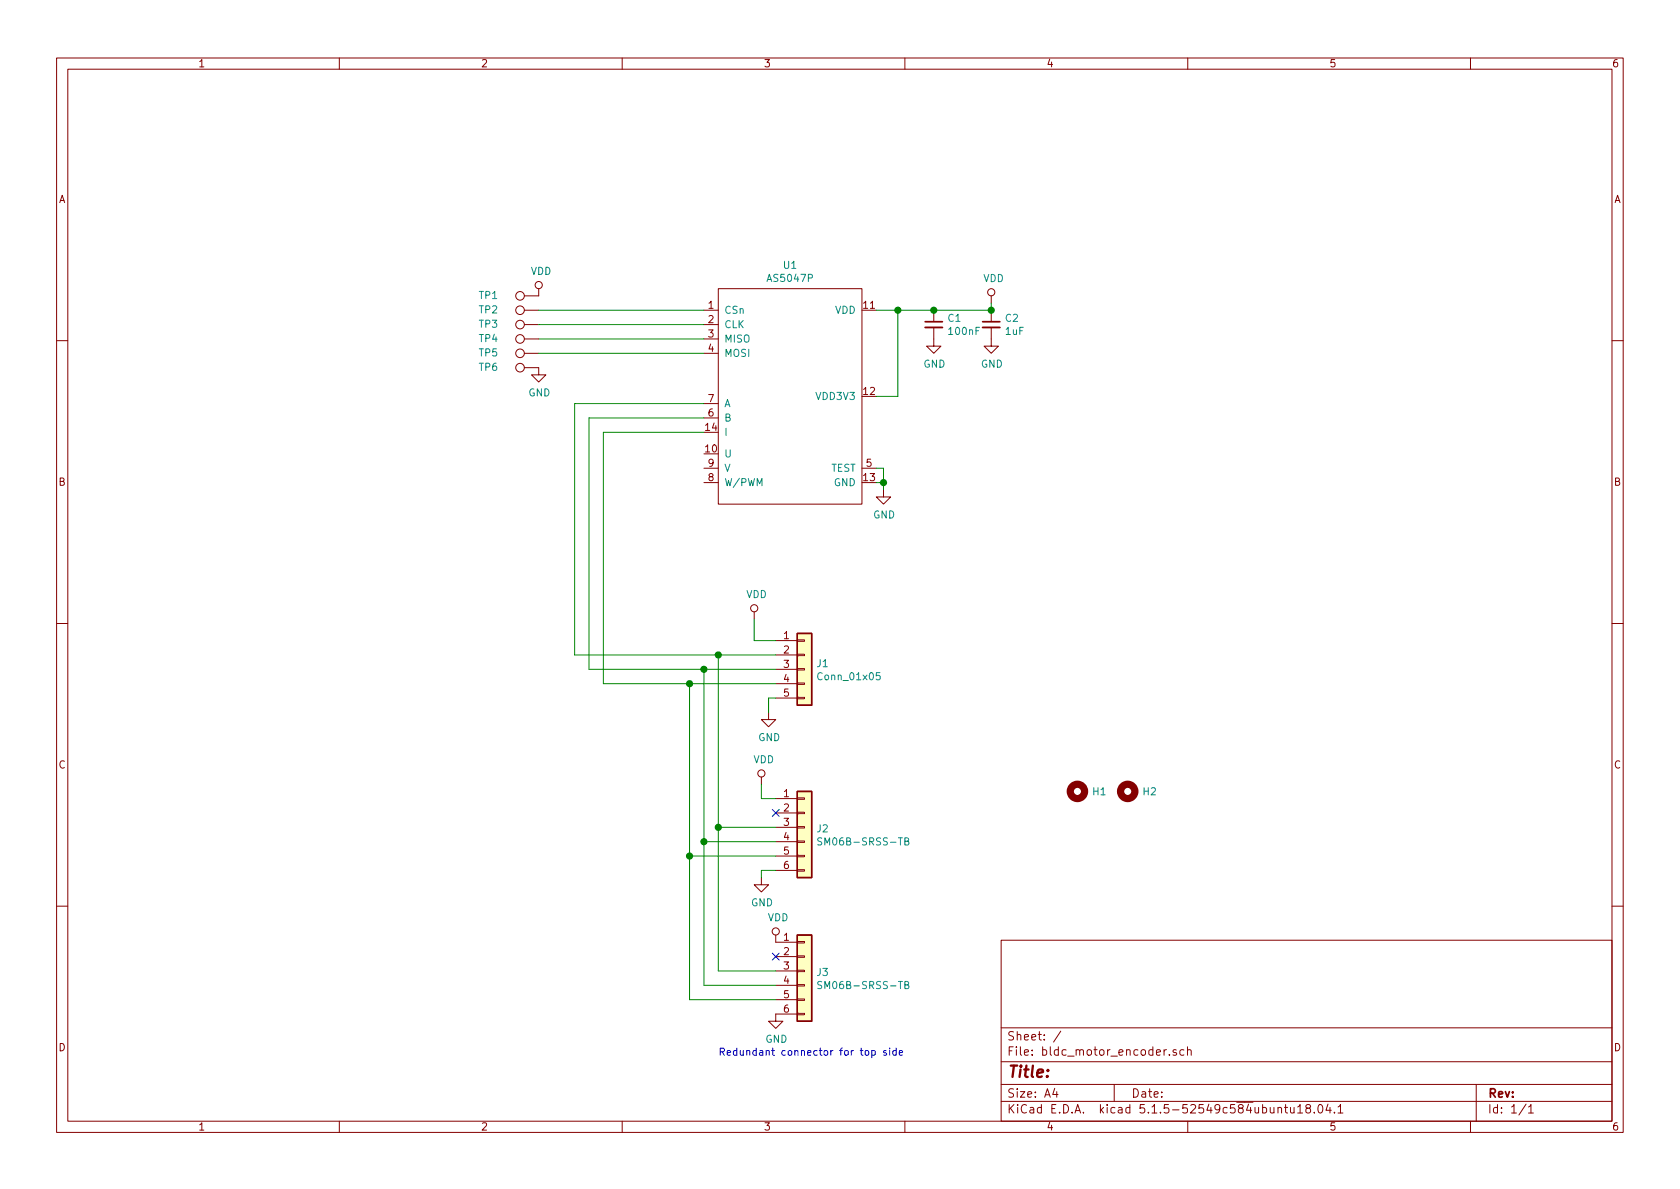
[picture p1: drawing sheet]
EESchema Schematic File Version 4
EELAYER 30 0
EELAYER END
$Descr A4 11693 8268
encoding utf-8
Sheet 1 1
Title ""
Date ""
Rev ""
Comp ""
Comment1 ""
Comment2 ""
Comment3 ""
Comment4 ""
$EndDescr
$Comp
L bldc_motor_ctrl:AS5047P U1
U 1 1
P 5000 2000
F 0 "U1" H 5500 2165 50  0000 C CNN
F 1 "AS5047P" H 5500 2074 50  0000 C CNN
F 2 "Package_SO:TSSOP-14_4.4x5mm_P0.65mm" H 5000 2000 50  0001 C CNN
F 3 "" H 5000 2000 50  0001 C CNN
	1    5000 2000
	1    0    0    -1  
$EndComp
$Comp
L Device:C_Small C1
U 1 1
P 6500 2250
F 0 "C1" H 6592 2296 50  0000 L CNN
F 1 "100nF" H 6592 2205 50  0000 L CNN
F 2 "Capacitor_SMD:C_0402_1005Metric" H 6500 2250 50  0001 C CNN
F 3 "~" H 6500 2250 50  0001 C CNN
	1    6500 2250
	1    0    0    -1  
$EndComp
$Comp
L power:GND #PWR06
U 1 1
P 6150 3400
F 0 "#PWR06" H 6150 3150 50  0001 C CNN
F 1 "GND" H 6155 3227 50  0000 C CNN
F 2 "" H 6150 3400 50  0001 C CNN
F 3 "" H 6150 3400 50  0001 C CNN
	1    6150 3400
	1    0    0    -1  
$EndComp
$Comp
L power:VDD #PWR02
U 1 1
P 6900 2100
F 0 "#PWR02" H 6900 1950 50  0001 C CNN
F 1 "VDD" H 6917 2273 50  0000 C CNN
F 2 "" H 6900 2100 50  0001 C CNN
F 3 "" H 6900 2100 50  0001 C CNN
	1    6900 2100
	1    0    0    -1  
$EndComp
$Comp
L Device:C_Small C2
U 1 1
P 6900 2250
F 0 "C2" H 6992 2296 50  0000 L CNN
F 1 "1uF" H 6992 2205 50  0000 L CNN
F 2 "Capacitor_SMD:C_0402_1005Metric" H 6900 2250 50  0001 C CNN
F 3 "~" H 6900 2250 50  0001 C CNN
	1    6900 2250
	1    0    0    -1  
$EndComp
Wire Wire Line
	6900 2150 6500 2150
Connection ~ 6500 2150
Wire Wire Line
	6500 2150 6250 2150
Wire Wire Line
	6900 2100 6900 2150
Connection ~ 6900 2150
$Comp
L power:GND #PWR03
U 1 1
P 6500 2350
F 0 "#PWR03" H 6500 2100 50  0001 C CNN
F 1 "GND" H 6505 2177 50  0000 C CNN
F 2 "" H 6500 2350 50  0001 C CNN
F 3 "" H 6500 2350 50  0001 C CNN
	1    6500 2350
	1    0    0    -1  
$EndComp
$Comp
L power:GND #PWR04
U 1 1
P 6900 2350
F 0 "#PWR04" H 6900 2100 50  0001 C CNN
F 1 "GND" H 6905 2177 50  0000 C CNN
F 2 "" H 6900 2350 50  0001 C CNN
F 3 "" H 6900 2350 50  0001 C CNN
	1    6900 2350
	1    0    0    -1  
$EndComp
Wire Wire Line
	6100 2750 6250 2750
Wire Wire Line
	6250 2750 6250 2150
Connection ~ 6250 2150
Wire Wire Line
	6250 2150 6100 2150
Wire Wire Line
	6150 3400 6150 3350
Wire Wire Line
	6150 3350 6100 3350
Wire Wire Line
	6100 3250 6150 3250
Wire Wire Line
	6150 3250 6150 3350
Connection ~ 6150 3350
$Comp
L power:VDD #PWR07
U 1 1
P 5250 4300
F 0 "#PWR07" H 5250 4150 50  0001 C CNN
F 1 "VDD" H 5267 4473 50  0000 C CNN
F 2 "" H 5250 4300 50  0001 C CNN
F 3 "" H 5250 4300 50  0001 C CNN
	1    5250 4300
	1    0    0    -1  
$EndComp
$Comp
L power:GND #PWR08
U 1 1
P 5350 4950
F 0 "#PWR08" H 5350 4700 50  0001 C CNN
F 1 "GND" H 5355 4777 50  0000 C CNN
F 2 "" H 5350 4950 50  0001 C CNN
F 3 "" H 5350 4950 50  0001 C CNN
	1    5350 4950
	1    0    0    -1  
$EndComp
Wire Wire Line
	5350 4850 5350 4950
Wire Wire Line
	5400 4850 5350 4850
Wire Wire Line
	5400 4550 5000 4550
Wire Wire Line
	4000 4550 4000 2800
Wire Wire Line
	4000 2800 4900 2800
Wire Wire Line
	5400 4650 4900 4650
Wire Wire Line
	4100 4650 4100 2900
Wire Wire Line
	4100 2900 4900 2900
Wire Wire Line
	5400 4750 4800 4750
Wire Wire Line
	4200 4750 4200 3000
Wire Wire Line
	4200 3000 4900 3000
$Comp
L Connector_Generic:Conn_01x06 J2
U 1 1
P 5600 5750
F 0 "J2" H 5680 5742 50  0000 L CNN
F 1 "SM06B-SRSS-TB" H 5680 5651 50  0000 L CNN
F 2 "Connector_JST:JST_SH_SM06B-SRSS-TB_1x06-1MP_P1.00mm_Horizontal" H 5600 5750 50  0001 C CNN
F 3 "~" H 5600 5750 50  0001 C CNN
	1    5600 5750
	1    0    0    -1  
$EndComp
$Comp
L power:VDD #PWR09
U 1 1
P 5300 5450
F 0 "#PWR09" H 5300 5300 50  0001 C CNN
F 1 "VDD" H 5317 5623 50  0000 C CNN
F 2 "" H 5300 5450 50  0001 C CNN
F 3 "" H 5300 5450 50  0001 C CNN
	1    5300 5450
	1    0    0    -1  
$EndComp
Wire Wire Line
	5400 5550 5300 5550
Wire Wire Line
	5300 5550 5300 5450
Wire Wire Line
	5400 5750 5000 5750
Wire Wire Line
	5000 5750 5000 4550
Connection ~ 5000 4550
Wire Wire Line
	5000 4550 4000 4550
Wire Wire Line
	5400 5850 4900 5850
Wire Wire Line
	4900 5850 4900 4650
Connection ~ 4900 4650
Wire Wire Line
	4900 4650 4100 4650
Wire Wire Line
	5400 5950 4800 5950
Wire Wire Line
	4800 5950 4800 4750
Connection ~ 4800 4750
Wire Wire Line
	4800 4750 4200 4750
$Comp
L power:GND #PWR010
U 1 1
P 5300 6100
F 0 "#PWR010" H 5300 5850 50  0001 C CNN
F 1 "GND" H 5305 5927 50  0000 C CNN
F 2 "" H 5300 6100 50  0001 C CNN
F 3 "" H 5300 6100 50  0001 C CNN
	1    5300 6100
	1    0    0    -1  
$EndComp
Wire Wire Line
	5300 6100 5300 6050
Wire Wire Line
	5300 6050 5400 6050
NoConn ~ 5400 5650
Wire Wire Line
	3750 2150 4900 2150
Wire Wire Line
	4900 2250 3750 2250
Wire Wire Line
	3750 2350 4900 2350
Wire Wire Line
	4900 2450 3750 2450
$Comp
L Connector:TestPoint TP1
U 1 1
P 3750 2050
F 0 "TP1" V 3750 2400 50  0000 C CNN
F 1 "TestPoint" V 3854 2122 50  0001 C CNN
F 2 "TestPoint:TestPoint_Pad_D1.5mm" H 3950 2050 50  0001 C CNN
F 3 "~" H 3950 2050 50  0001 C CNN
	1    3750 2050
	0    -1   -1   0   
$EndComp
$Comp
L power:VDD #PWR01
U 1 1
P 3750 2050
F 0 "#PWR01" H 3750 1900 50  0001 C CNN
F 1 "VDD" H 3767 2223 50  0000 C CNN
F 2 "" H 3750 2050 50  0001 C CNN
F 3 "" H 3750 2050 50  0001 C CNN
	1    3750 2050
	1    0    0    -1  
$EndComp
$Comp
L power:GND #PWR05
U 1 1
P 3750 2550
F 0 "#PWR05" H 3750 2300 50  0001 C CNN
F 1 "GND" H 3755 2377 50  0000 C CNN
F 2 "" H 3750 2550 50  0001 C CNN
F 3 "" H 3750 2550 50  0001 C CNN
	1    3750 2550
	1    0    0    -1  
$EndComp
$Comp
L Connector:TestPoint TP2
U 1 1
P 3750 2150
F 0 "TP2" V 3750 2500 50  0000 C CNN
F 1 "TestPoint" V 3854 2222 50  0001 C CNN
F 2 "TestPoint:TestPoint_Pad_D1.5mm" H 3950 2150 50  0001 C CNN
F 3 "~" H 3950 2150 50  0001 C CNN
	1    3750 2150
	0    -1   -1   0   
$EndComp
$Comp
L Connector:TestPoint TP3
U 1 1
P 3750 2250
F 0 "TP3" V 3750 2600 50  0000 C CNN
F 1 "TestPoint" V 3854 2322 50  0001 C CNN
F 2 "TestPoint:TestPoint_Pad_D1.5mm" H 3950 2250 50  0001 C CNN
F 3 "~" H 3950 2250 50  0001 C CNN
	1    3750 2250
	0    -1   -1   0   
$EndComp
$Comp
L Connector:TestPoint TP4
U 1 1
P 3750 2350
F 0 "TP4" V 3750 2700 50  0000 C CNN
F 1 "TestPoint" V 3854 2422 50  0001 C CNN
F 2 "TestPoint:TestPoint_Pad_D1.5mm" H 3950 2350 50  0001 C CNN
F 3 "~" H 3950 2350 50  0001 C CNN
	1    3750 2350
	0    -1   -1   0   
$EndComp
$Comp
L Connector:TestPoint TP5
U 1 1
P 3750 2450
F 0 "TP5" V 3750 2800 50  0000 C CNN
F 1 "TestPoint" V 3854 2522 50  0001 C CNN
F 2 "TestPoint:TestPoint_Pad_D1.5mm" H 3950 2450 50  0001 C CNN
F 3 "~" H 3950 2450 50  0001 C CNN
	1    3750 2450
	0    -1   -1   0   
$EndComp
$Comp
L Connector:TestPoint TP6
U 1 1
P 3750 2550
F 0 "TP6" V 3750 2900 50  0000 C CNN
F 1 "TestPoint" V 3854 2622 50  0001 C CNN
F 2 "TestPoint:TestPoint_Pad_D1.5mm" H 3950 2550 50  0001 C CNN
F 3 "~" H 3950 2550 50  0001 C CNN
	1    3750 2550
	0    -1   -1   0   
$EndComp
$Comp
L Mechanical:MountingHole H1
U 1 1
P 7500 5500
F 0 "H1" H 7600 5500 50  0000 L CNN
F 1 "MountingHole" H 7600 5455 50  0001 L CNN
F 2 "MountingHole:MountingHole_3.2mm_M3_DIN965_Pad" H 7500 5500 50  0001 C CNN
F 3 "~" H 7500 5500 50  0001 C CNN
	1    7500 5500
	1    0    0    -1  
$EndComp
$Comp
L Mechanical:MountingHole H2
U 1 1
P 7850 5500
F 0 "H2" H 7950 5500 50  0000 L CNN
F 1 "MountingHole" H 7950 5455 50  0001 L CNN
F 2 "MountingHole:MountingHole_3.2mm_M3_DIN965_Pad" H 7850 5500 50  0001 C CNN
F 3 "~" H 7850 5500 50  0001 C CNN
	1    7850 5500
	1    0    0    -1  
$EndComp
$Comp
L Connector_Generic:Conn_01x05 J1
U 1 1
P 5600 4650
F 0 "J1" H 5680 4692 50  0000 L CNN
F 1 "Conn_01x05" H 5680 4601 50  0000 L CNN
F 2 "Connector_PinHeader_2.54mm:PinHeader_1x05_P2.54mm_Horizontal" H 5600 4650 50  0001 C CNN
F 3 "~" H 5600 4650 50  0001 C CNN
	1    5600 4650
	1    0    0    -1  
$EndComp
Wire Wire Line
	5400 4450 5250 4450
Wire Wire Line
	5250 4300 5250 4450
$Comp
L power:VDD #PWR0101
U 1 1
P 5400 6550
F 0 "#PWR0101" H 5400 6400 50  0001 C CNN
F 1 "VDD" H 5417 6723 50  0000 C CNN
F 2 "" H 5400 6550 50  0001 C CNN
F 3 "" H 5400 6550 50  0001 C CNN
	1    5400 6550
	1    0    0    -1  
$EndComp
$Comp
L power:GND #PWR0102
U 1 1
P 5400 7050
F 0 "#PWR0102" H 5400 6800 50  0001 C CNN
F 1 "GND" H 5405 6877 50  0000 C CNN
F 2 "" H 5400 7050 50  0001 C CNN
F 3 "" H 5400 7050 50  0001 C CNN
	1    5400 7050
	1    0    0    -1  
$EndComp
$Comp
L Connector_Generic:Conn_01x06 J3
U 1 1
P 5600 6750
F 0 "J3" H 5680 6742 50  0000 L CNN
F 1 "SM06B-SRSS-TB" H 5680 6651 50  0000 L CNN
F 2 "Connector_JST:JST_SH_SM06B-SRSS-TB_1x06-1MP_P1.00mm_Horizontal" H 5600 6750 50  0001 C CNN
F 3 "~" H 5600 6750 50  0001 C CNN
	1    5600 6750
	1    0    0    -1  
$EndComp
Wire Wire Line
	5400 6750 5000 6750
Wire Wire Line
	5000 6750 5000 5750
Connection ~ 5000 5750
Wire Wire Line
	5400 6850 4900 6850
Wire Wire Line
	4900 6850 4900 5850
Connection ~ 4900 5850
Wire Wire Line
	5400 6950 4800 6950
Wire Wire Line
	4800 6950 4800 5950
Connection ~ 4800 5950
NoConn ~ 5400 6650
Text Notes 5000 7350 0    50   ~ 0
Redundant connector for top side
$EndSCHEMATC
